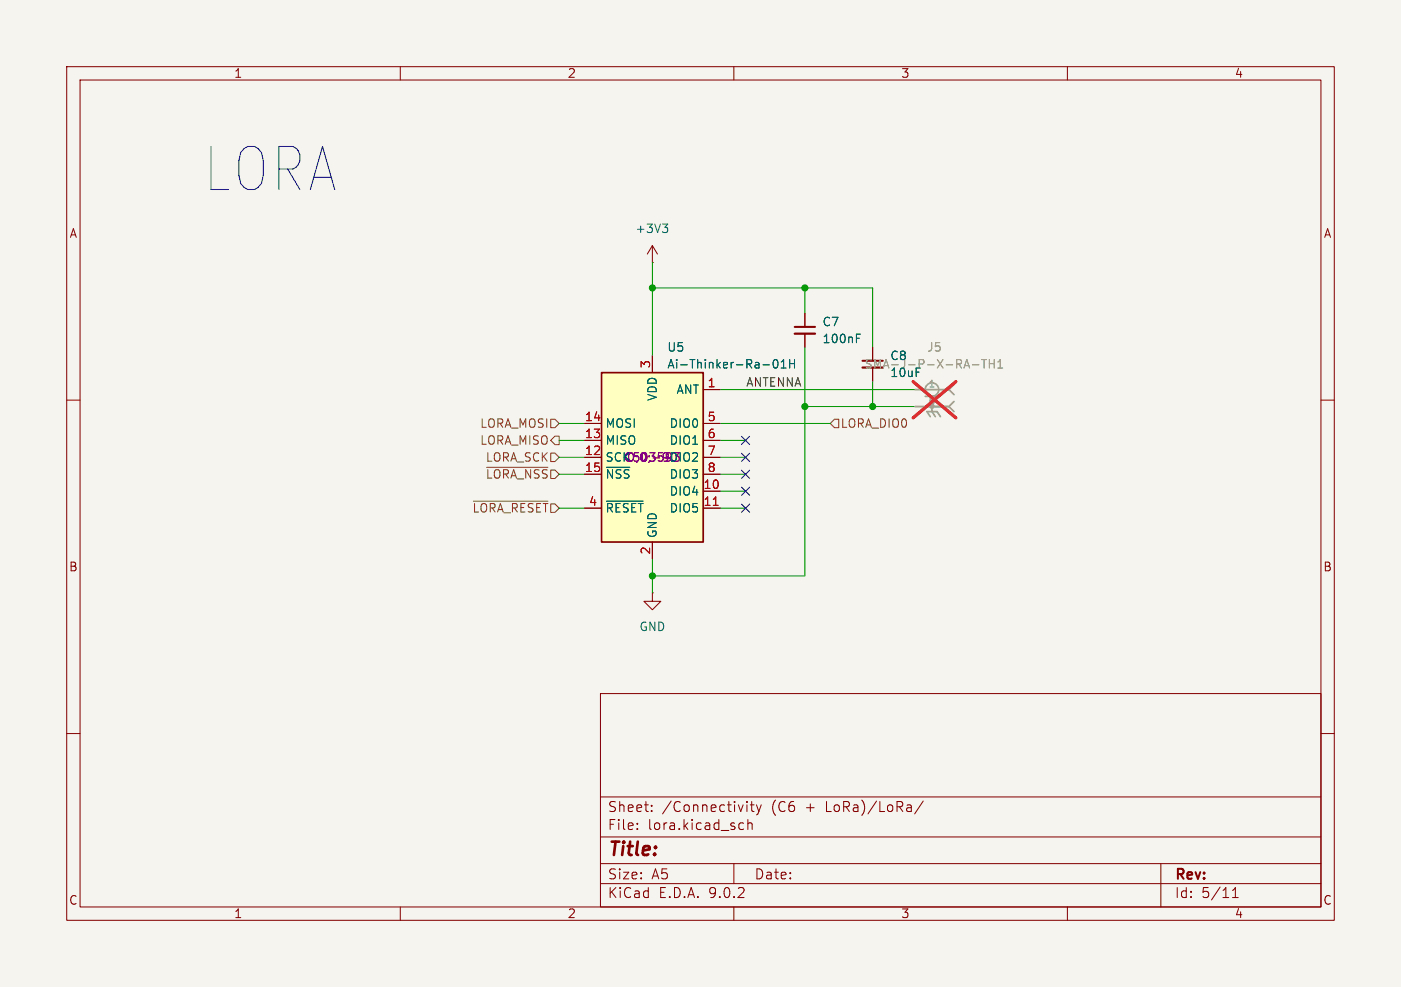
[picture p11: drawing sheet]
<svg xmlns="http://www.w3.org/2000/svg" width="210mm" height="148mm" viewBox="0 0 210 148" stroke-linecap="round" stroke-linejoin="round" font-family="sans-serif">
<path d="M0 0h210v148h-210z" fill="#f5f4ef" stroke="#f5f4ef" stroke-width=".15"/>
<g fill="none" stroke="#840000" stroke-width=".15">
<path d="M10 10h190v128h-190zM12 12h186v124h-186zM60 10v2M110 10v2M160 10v2M120.6 47v2M120.6 50v2.1M130.8 52.1v2M130.8 55.1v2.1M10 60h2M198 60h2M97.8 88.9v1.3h1.3l-1.3 1.2-1.3-1.2h1.3"/>
<path d="M97.8 88.9h.1M10 110h2M90 104h108v32h-108zM90 119.5h108M198 110h2M60 136v2M90 132.5h108M90 129.5h108M90 125.5h108M95.5 124.2v.2M95.5 123.5v.1M97.7 121.5v.2"/>
<path d="M97.7 120.8v.1M110 136v2M110 129.5v3M111 123.4l.5 .1M111.5 124.3l-.5 .1M112 120.2v.1M112 120.7v1M112.1 123.5a.37 .37 0 0 1 .7 .1v.8M112.1 122.9v1.5M112.5 120.7h.5M112.7 120.2v1.3l.1 .1 .2 .1M113.4 120.7l.3 1"/>
<path d="M113.7 121.7l-.1 .3-.2 .2M114.1 120.7l-.4 1M138.4 120.1l-1.3 1.9M160 136v2M174 129.5v6.5M184.8 134.6h.8M184.8 133.5l.4-.4v1.5"/>
</g>
<path d="M119.1 49h3.1M129.3 54.1h3" fill="none" stroke="#840000" stroke-width=".3"/>
<path d="M119.1 50h3.1M129.3 55.1h3" fill="none" stroke="#840000" stroke-width=".33"/>
<path d="M128.4 50.7h.4M128.4 50.1h.6" fill="none" stroke="#006464" stroke-width=".15"/>
<g fill="none" stroke="#9c9b98" stroke-width=".25">
<path d="M137.2 58.4h5M139.7 59.4h1M142.2 58.4l.8 .8M143 57.7l-.8 .7M137.2 61h5M139.4 62.5l-.5-.8h1.6l.5 .8M139.7 61v.7l.5 .8M142.2 61l.8 .7M143 60.2l-.8 .8"/>
<circle cx="139.7" cy="58.4" r="1.02"/>
</g>
<path d="M137.2 58.4h5M137.2 61h5" fill="none" stroke="#9c9b98" stroke-width=".15"/>
<path d="M145.8 54.7h.9M147.2 53.9h.7M147.5 53.9v1.3M148.3 53.9v1.3M148.3 54.5h.7M149 53.9v1.3M149.6 55.2h.7M149.6 54.3l.3-.4v1.3" fill="none" stroke="#939391" stroke-width=".15"/>
<path d="M136.9 57.2l6.4 5.5M143.3 57.2l-6.4 5.5" fill="none" stroke="#e12e31" stroke-width=".46"/>
<path d="M90.2 55.9h15.2v25.4h-15.2z" fill="#ffffc2"/>
<path d="M90.2 55.9h15.2v25.4h-15.2z" fill="none" stroke="#840000" stroke-width=".25"/>
<g fill="none" stroke="#840000" stroke-width=".15">
<path d="M97.8 39.4h.1M97.8 36.8v2.6M97.8 36.8l-.8 1.3M97.8 36.8l.8 1.3M97.8 53.3v2.6M105.4 58.4h2.5M120.6 47v2M120.6 50v2.1M130.8 52.1v2M130.8 55.1v2.1M87.6 63.5h2.6M87.6 66h2.6"/>
<path d="M87.6 68.6h2.6M87.6 71.1h2.6M87.6 76.2h2.6M105.4 63.5h2.5M105.4 66h2.5M105.4 68.6h2.5M105.4 71.1h2.5M105.4 76.2h2.5M105.4 73.7h2.5M97.8 81.3v2.5"/>
</g>
<g fill="none" stroke="#006464" stroke-width=".15">
<path d="M99.3 33.6h.8l-.4 .5M99.8 34.1l.3 .2v.3l-.3 .3M114.4 54.7h.9M116.1 54l.1-.1a.69 .69 0 0 1 .5 .5 .69 .69 0 0 1-.3 .7l-.1 .1a.69 .69 0 0 1-.5-.5 .69 .69 0 0 1 .3-.7zM117.1 55.2h.7M117.1 54.3l.4-.4v1.3M118.4 53.9v1.3M118.4 54.5h.7M119.1 53.9v1.3M128.4 50.7h.4M128.4 50.1h.6M90.9 70.1h3.5"/>
<path d="M90.9 75.2h5.5"/>
</g>
<path d="M106.9 75.8h.7" fill="none" stroke="#a90000" stroke-width=".15"/>
<path d="M71 75.2h11.1M73 70.1h9.1M82.5 62.9h.7l.6 .6-.6 .6h-.7zM82.5 67.9h.7l.6 .7-.6 .6h-.7zM83.2 65.4h.6v1.3h-.6l-.7-.7zM125.1 62.9h.6v1.2h-.6l-.6-.6z" fill="none" stroke="#725600" stroke-width=".15"/>
<g fill="none" stroke="#009600" stroke-width=".15">
<path d="M97.8 39.4v13.9M97.8 43.2h33v8.9M107.9 58.4h29.3M120.6 52.1v34.3h-22.8M120.6 43.2v3.8M130.8 57.2v3.8M83.8 71.1h3.8M83.8 63.5h3.8M83.8 76.2h3.8M83.8 68.6h3.8M83.8 66h3.8M107.9 73.7h3.9"/>
<path d="M107.9 71.1h3.9M107.9 63.5h16.6M107.9 76.2h3.9M107.9 68.6h3.9M107.9 66h3.9M120.6 61h16.6M97.8 83.8v5.1"/>
</g>
<path d="M111.2 73.1l1.2 1.2M111.2 68l1.2 1.2M111.2 65.4l1.2 1.2M111.2 75.6l1.2 1.2M111.2 70.5l1.2 1.2M112.4 73.1l-1.2 1.2M112.4 68l-1.2 1.2M112.4 65.4l-1.2 1.2M112.4 75.6l-1.2 1.2M112.4 70.5l-1.2 1.2" fill="none" stroke="#000084" stroke-width=".15"/>
<path d="M145.8 54.7h.9M147.2 53.9h.7M147.5 53.9v1.3M148.3 53.9v1.3M148.3 54.5h.7M149 53.9v1.3M149.6 55.2h.7M149.6 54.3l.3-.4v1.3" fill="none" stroke="#939391" stroke-width=".15"/>
<path d="M137.2 58.4h5M137.2 61h5" fill="none" stroke="#9c9b98" stroke-width=".15"/>
<path d="M136.9 57.2l6.4 5.5M143.3 57.2l-6.4 5.5" fill="none" stroke="#e12e31" stroke-width=".46"/>
<g fill="#009600" stroke="#009600" stroke-width=".15">
<circle cx="97.8" cy="43.2" r=".46"/>
<circle cx="97.8" cy="86.4" r=".46"/>
<circle cx="120.6" cy="43.2" r=".46"/>
<circle cx="130.8" cy="61" r=".46"/>
<circle cx="120.6" cy="61" r=".46"/>
</g>
<text font-size="9" fill="#0000c2" x="30.2" y="29.2">LORA</text>
<text font-size="2.8" fill="#840000" x="91" y="128.9">Title:</text>
<g font-size="2.1" fill="#840000">
<text x="91" y="124.7">File:</text>
<text x="91" y="122">Sheet:</text>
<text x="97.1" y="124.7">lora.kicad_sch</text>
<text x="99.2" y="122">/Connectivity</text>
<text x="115.7" y="122">(C6</text>
<text x="120.9" y="122">+</text>
<text x="124.1" y="122">LoRa)/LoRa/</text>
<text x="91" y="134.9">KiCad</text>
<text x="91" y="132.1">Size:</text>
<text x="97.7" y="132.1">A5</text>
<text x="98.7" y="134.9">E.D.A.</text>
<text x="106.3" y="134.9">9.0.2</text>
<text x="113" y="132.1">Date:</text>
<text x="176" y="132.3">Rev:</text>
<text x="176" y="134.9">Id:</text>
<text x="180.1" y="134.9">5/11</text>
</g>
<g font-size="1.8" fill="#840000">
<text x="35" y="11.9">1</text>
<text x="85" y="11.9">2</text>
<text x="135" y="11.9">3</text>
<text x="185" y="11.9">4</text>
<text x="10.3" y="35.9">A</text>
<text x="198.4" y="35.9">A</text>
<text x="10.3" y="85.9">B</text>
<text x="198.3" y="85.9">B</text>
<text x="10.3" y="135.9">C</text>
<text x="35" y="137.9">1</text>
<text x="85" y="137.9">2</text>
<text x="135" y="137.9">3</text>
<text x="185" y="137.9">4</text>
<text x="198.3" y="135.9">C</text>
</g>
<g font-size="1.8" fill="#006464">
<text x="95.1" y="35.2">+3V3</text>
<text x="99.9" y="52.9">U5</text>
<text x="123.2" y="49.1">C7</text>
<text x="123.2" y="51.7">100nF</text>
<text x="99.9" y="55.5">Ai-Thinker-Ra-01H</text>
<text x="101.3" y="59.3">ANT</text>
<text x="133.4" y="54.2">C8</text>
<text x="133.4" y="56.7">10uF</text>
<text x="90.7" y="64.4">MOSI</text>
<text x="98.7" y="60.2" transform="rotate(-90 98.7 60.2)">VDD</text>
<text x="100.3" y="64.4">DIO0</text>
<text x="90.7" y="66.9">MISO</text>
<text x="90.7" y="69.4">SCK0;0;-90</text>
<text x="90.7" y="72">~{NSS}</text>
<text x="93.4" y="69.4">C503593DIO2</text>
<text x="100.3" y="66.9">DIO1</text>
<text x="100.3" y="72">DIO3</text>
<text x="90.7" y="77.1">~{RESET}</text>
<text x="100.3" y="74.5">DIO4</text>
<text x="100.3" y="77.1">DIO5</text>
<text x="98.7" y="80.8" transform="rotate(-90 98.7 80.8)">GND</text>
<text x="95.8" y="94.8">GND</text>
</g>
<g font-size="1.8" fill="#939391">
<text x="138.9" y="52.9">J5</text>
<text x="129.5" y="55.5">SMA-J-P-X-RA-TH1</text>
</g>
<g font-size="1.8" fill="#a90000">
<text x="97.5" y="55.3" transform="rotate(-90 97.5 55.3)">3</text>
<text x="106" y="58.2">1</text>
<text x="87.6" y="63.2">14</text>
<text x="87.6" y="65.8">13</text>
<text x="106" y="63.2">5</text>
<text x="106" y="65.8">6</text>
<text x="87.6" y="68.3">12</text>
<text x="87.6" y="70.9">15</text>
<text x="106" y="68.3">7</text>
<text x="106" y="70.9">8</text>
<text x="88.2" y="75.9">4</text>
<text x="105.4" y="73.4">10</text>
<text x="105.4" y="75.9">11</text>
<text x="97.5" y="83.3" transform="rotate(-90 97.5 83.3)">2</text>
</g>
<text font-size="1.8" fill="#0f0f0f" x="111.8" y="58.1">ANTENNA</text>
<g font-size="1.8" fill="#725600">
<text x="71.9" y="64.4">LORA_MOSI</text>
<text x="125.9" y="64.4">LORA_DIO0</text>
<text x="71.9" y="66.9">LORA_MISO</text>
<text x="72.7" y="72">~{LORA_NSS}</text>
<text x="72.7" y="69.4">LORA_SCK</text>
<text x="70.7" y="77.1">~{LORA_RESET}</text>
</g>
<g font-size="1.4" fill="#a5a4a2">
<text x="139.1" y="58.2">1</text>
<text x="139.1" y="60.7">2</text>
</g>
<text font-size="1.4" fill="#9c9b98" x="139.1" y="60.7">5</text>
</svg>
